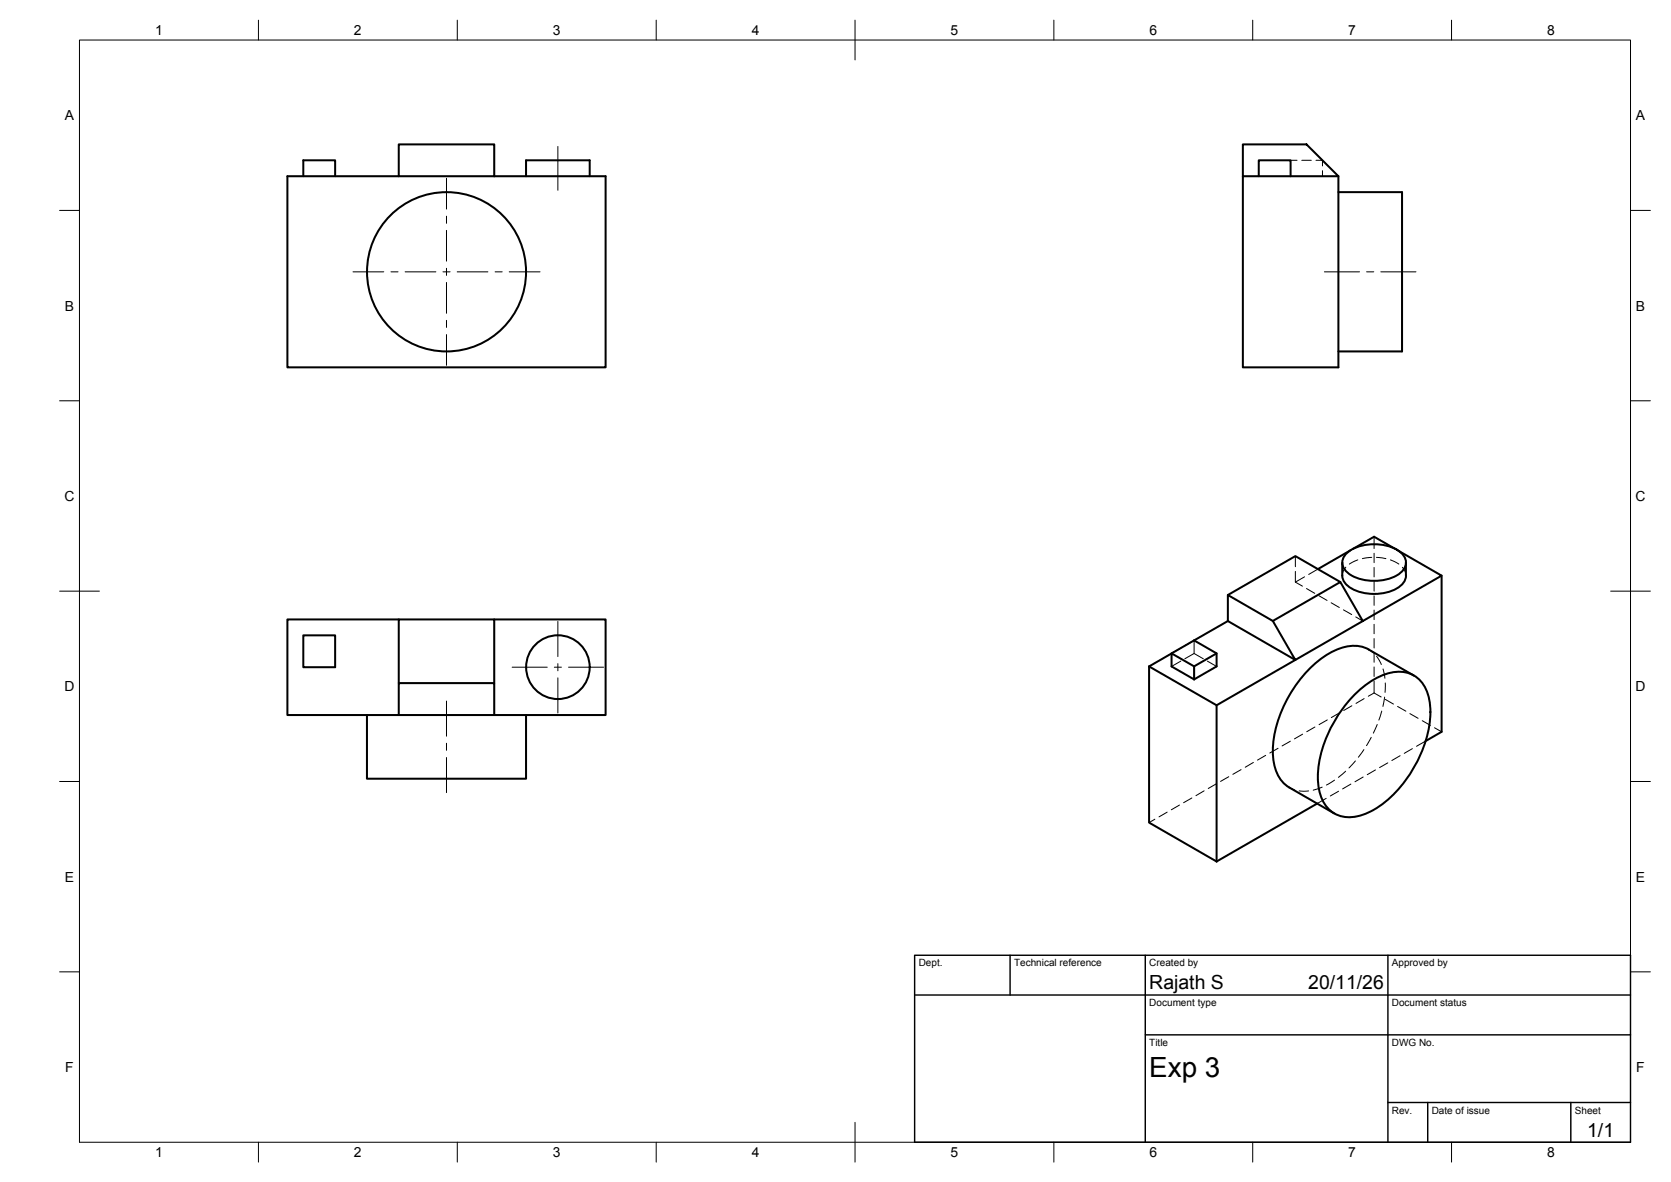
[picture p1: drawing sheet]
<svg xmlns="http://www.w3.org/2000/svg" width="420mm" height="297mm" viewBox="0 0 420 297" stroke-linecap="round" stroke-linejoin="round" font-family="sans-serif">
<!-- layer: Visible -->
<g fill="none" stroke="#000" stroke-width=".51">
<path d="M100.3 36.3h24v8h-24zM312.5 36.3h16l8 8h-24zM76.3 44.3v-4h8v4M100.3 44.3h-28v48h80v-48h-28M132.3 44.3v-4h16v4M312.5 44.3v48h24v-48M316.5 44.3v-4h8v4M336.5 48.3h16v40h-16M338.3 139.3a11.3 11.3 0 0 1 11-2 5.2 5.2 0 0 1 4.2 4.1 4.5 4.5 0 0 1-3.2 3.7 12.4 12.4 0 0 1-11.3-1 3.1 3.1 0 0 1-.7-4.8zM339.5 138.3l-8.1 4.7M340.2 137.9l5.3-3 5.3 3M351.5 138.3l11 6.4-19.8 11.4"/>
<path d="M76.3 159.7h8v8h-8zM100.3 155.7h-28v24h28M124.3 155.7h28v24h-28M308.7 156.1l17 9.7-19.8 11.4-17-9.7M308.7 156.1l-19.8 11.4M320 156l17-9.7 5.7 9.8-17 9.7zM320 156l-11.3-6.5v6.6M337 146.3l-11.3-6.6-17 9.8M337.5 141.4v3.2a4.5 4.5 0 0 0 3.3 3.8 12.3 12.3 0 0 0 11.2-1 3.5 3.5 0 0 0 1.5-2.8v-3.2M362.5 144.7v39.2l-4 2.3M92.3 179.7v16h40v-16M100.3 171.7h24v8h-24z"/>
<path d="M100.3 171.7v-16h24v16M288.9 167.5v39.2l17 9.8M294.6 164.2l5.6 3.3v3.2l-5.6-3.2zM300.2 160.9l5.7 3.3v3.3l-5.7 3.2M305.9 164.2l-5.7 3.3M305.9 177.2v39.3M340.3 174.9a18.3 18.3 0 0 1 10.7-6.1 7.6 7.6 0 0 1 8.4 7 26.4 26.4 0 0 1-4.3 17.9 25.7 25.7 0 0 1-12.4 11.1 7.8 7.8 0 0 1-11-6.4 26.4 26.4 0 0 1 4.3-17.9 32.7 32.7 0 0 1 4.3-5.6zM355.5 169.8l-11.3-6.6a10 10 0 0 0-10 1 31.2 31.2 0 0 0-14.2 24.6 10 10 0 0 0 4.2 9.1l11.3 6.5M331.2 201.9l-25.3 14.6"/>
<circle cx="112.3" cy="68.3" r="20"/>
<circle cx="140.3" cy="167.7" r="8"/>
</g>
<!-- layer: Hidden -->
<g fill="none" stroke="#000" stroke-width=".25">
<path d="M324.5 40.3h1.6M327.3 40.3h2.4M330.9 40.3h1.6v1.4M332.5 42.9v1.4M325.7 139.7v2.7M340.2 137.9l-.7 .4M345.5 134.9v2.9M345.5 139v2.4M350.8 137.9l.7 .4M325.7 146.3l1.8 1M325.7 143.6v2.7M328 145l-2.3 1.3"/>
<path d="M328.5 147.9l2.1 1.2M331.4 143l-2.3 1.4M331.6 149.7l2.1 1.2M334.7 151.5l2.1 1.2M337.8 153.3l2.1 1.1M338.4 142.5l-.7 1.2-.2 1M340.9 155l1.8 1.1M341.4 140.7l-2.1 1.1M344.9 140.1l-2.3 .3M345.5 142.6v2.4M345.5 146.2v2.4M345.5 149.7v2.4"/>
<path d="M345.5 153.3v2.4M345.5 156.9v2.4M346.1 140.1l2.4 .3M349.6 140.7l2.1 1.1M352.6 142.6l.7 1.1 .2 1M296.9 162.9l-2.3 1.3M296.9 166.1l-2.3 1.4M297.9 165.6l2.3-1.4 2.4 1.4M297.9 162.3l2.3-1.4v3.3M303.6 166.1l2.3 1.4M336.8 179.1l-2 1.2M339.9 177.4l-2 1.1"/>
<path d="M343 175.6l-2 1.2M344.2 163.2l1.1 .9M345.5 174.1l-1.5 .9M345.5 174.1l1.8 1.1M345.5 160.5v2.3M345.5 164v2.4M345.5 167.6v2.4M345.5 171.2v2.9M346.1 164.9l1.2 2.1M347.4 178.7l-.7 2.3M347.7 168.1l.5 2.3M348.1 175.2l-.4 2.3"/>
<path d="M348.3 171.6v2.4M348.3 175.8l2.1 1.1M351.4 177.5l2.1 1.2M354.5 179.3l2.1 1.2M302.8 198.7l-2.1 1.2M305.9 197l-2.1 1.1M309 195.2l-2.1 1.2M312.1 193.4l-2.1 1.2M315.2 191.6l-2.1 1.2M318.2 189.8l-2 1.2M321.4 188.1l-2.1 1.1M324.2 197.9l1.3 .6"/>
<path d="M324.4 186.3l-2 1.2M326.7 198.7l2.3 .1M327.5 184.5l-2 1.2M330.6 182.7l-2 1.2M332.4 197.8l-2.2 .8M333.7 180.9l-2 1.2M335.6 196.1l-2.1 1.2M336.6 198.8l-2.1 1.2M338.3 193.8l-1.8 1.6M339.7 197l-2.1 1.3M340.8 191.2l-1.6 1.8M342.8 195.3l-2.1 1.2"/>
<path d="M342.9 188.4l-1.4 1.9M344.8 185.3l-1.2 2.1M345.8 193.5l-2 1.2M346.3 182.1l-1 2.1M349 191.7l-2.1 1.2M352 189.9l-2 1.2M355.1 188.1l-2 1.2M357.6 181.1l2.1 1.2M358.5 186.2l-2.3 1.3M360.7 182.9l1.8 1M290.4 205.9l-1.5 .8M293.5 204.1l-2.1 1.2"/>
<path d="M296.6 202.3l-2.1 1.2M299.7 200.5l-2.1 1.2M333.5 200.6l-2.3 1.3"/>
</g>
<!-- layer: BORDER -->
<g fill="none" stroke="#000" stroke-width=".25">
<path d="M20 10.1h390v276.9h-390zM65 5.1v5M115 5.1v5M165 5.1v5M215 5.1v10M265 5.1v5M315 5.1v5M365 5.1v5M15 52.9h5M410 52.9h5M15 100.7h5M410 100.7h5"/>
<path d="M15 148.6h10M405 148.6h10M15 196.4h5M410 196.4h5M15 244.2h5M410 244.2h5M65 287v5M115 287v5M165 287v5M215 282.1v9.9M265 287v5M315 287v5"/>
<path d="M365 287v5"/>
</g>
<!-- layer: TITLEBLOCK -->
<path d="M230 240.1h180v46.9h-180zM230 250h180M254 240.1v9.9M288 240.1v46.9M349 240.1v46.9M288 260.1h122M349 277.1h61M359 277.1v9.9M395 277.1v9.9" fill="none" stroke="#000" stroke-width=".36"/>
<!-- layer: Smart Centers -->
<g fill="none" stroke="#000" stroke-width=".25">
<path d="M140.3 36.8v11M112.3 44.8v7.7M112.3 54.3v1.8M112.3 57.9v7.7M88.8 68.3h7.7M98.3 68.3h1.8M101.9 68.3h7.7M111.4 68.3h1.8M112.3 67.4v1.8M112.3 71v7.7M115 68.3h7.7M124.5 68.3h1.8"/>
<path d="M128 68.3h7.8M333 68.3h8.8M343.6 68.3h1.8M347.2 68.3h8.8M112.3 80.5v1.8M112.3 84.1v7.7M140.3 156.2v8.8M112.3 176.2v8.8M128.8 167.7h8.8M139.4 167.7h1.8M140.3 166.8v1.8M140.3 170.4v8.8"/>
<path d="M143 167.7h8.8M112.3 186.8v1.8M112.3 190.4v8.8"/>
</g>
<text font-size="7" x="289" y="270.6">Exp 3</text>
<g font-size="4.9">
<text x="289" y="248.5">Rajath S</text>
<text x="329" y="248.5">20/11/26</text>
<text x="399.1" y="285.7">1/1</text>
</g>
<g font-size="3.5">
<text x="39" y="8.8">1</text>
<text x="89" y="8.8">2</text>
<text x="139" y="8.8">3</text>
<text x="189" y="8.8">4</text>
<text x="239" y="8.8">5</text>
<text x="289" y="8.8">6</text>
<text x="339" y="8.8">7</text>
<text x="389" y="8.8">8</text>
<text x="16.3" y="30.2">A</text>
<text x="411.3" y="30.2">A</text>
<text x="16.3" y="78">B</text>
<text x="411.3" y="78">B</text>
<text x="16.2" y="125.9">C</text>
<text x="411.2" y="125.9">C</text>
<text x="16.2" y="173.7">D</text>
<text x="411.2" y="173.7">D</text>
<text x="16.3" y="221.6">E</text>
<text x="411.3" y="221.6">E</text>
<text x="16.4" y="269.4">F</text>
<text x="411.4" y="269.4">F</text>
<text x="39" y="290.8">1</text>
<text x="89" y="290.8">2</text>
<text x="139" y="290.8">3</text>
<text x="189" y="290.8">4</text>
<text x="239" y="290.8">5</text>
<text x="289" y="290.8">6</text>
<text x="339" y="290.8">7</text>
<text x="389" y="290.8">8</text>
</g>
<g font-size="2.5">
<text x="231" y="242.9">Dept.</text>
<text x="255" y="242.9">Technical reference</text>
<text x="289" y="242.9">Created by</text>
<text x="350" y="242.9">Approved by</text>
<text x="289" y="252.8">Document type</text>
<text x="350" y="252.8">Document status</text>
<text x="289" y="262.9">Title</text>
<text x="350" y="262.9">DWG No.</text>
<text x="350" y="279.9">Rev.</text>
<text x="360" y="279.9">Date of issue</text>
<text x="396" y="279.9">Sheet</text>
</g>
</svg>
